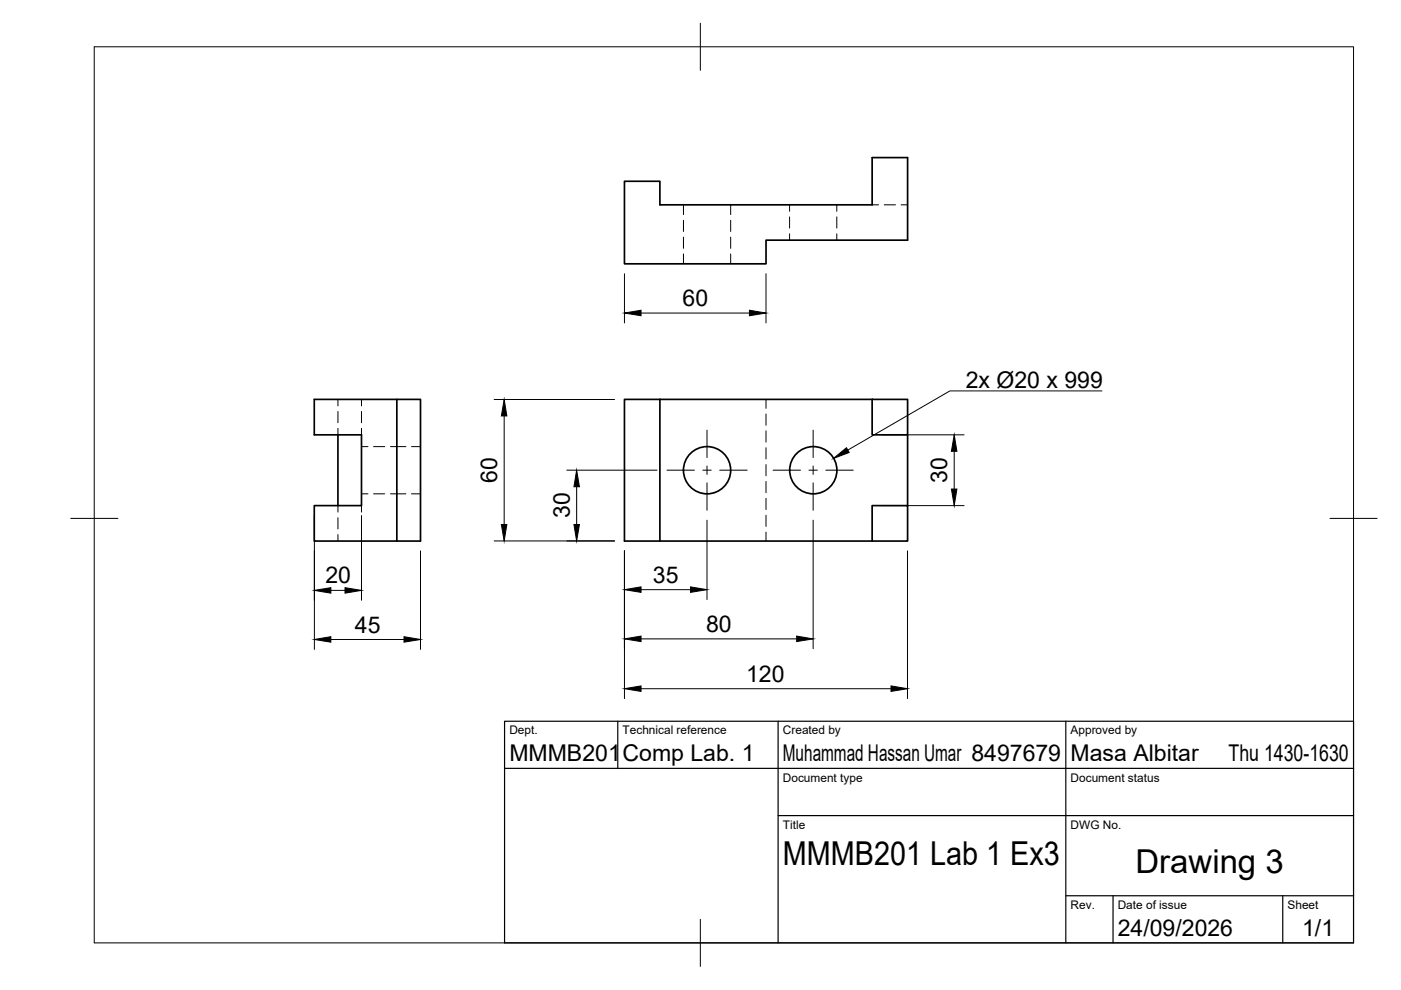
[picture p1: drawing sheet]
<svg xmlns="http://www.w3.org/2000/svg" width="297mm" height="210mm" viewBox="0 0 297 210" stroke-linecap="round" stroke-linejoin="round" font-family="sans-serif">
<!-- layer: Visible -->
<g fill="none" stroke="#000" stroke-width=".36">
<path d="M132.4 38.4h7.5v5h45v-10h7.5v17.5h-30v5h-30zM66.6 84.7h17.5v30h-17.5v-7.5h10v-15h-10zM71.6 92.2v15M84.1 84.7h5.1v30h-5.1M132.4 84.7h7.5v30h-7.5zM139.9 84.7h45M184.9 84.7h7.5v7.5h-7.5zM192.4 92.2v15M139.9 114.7h45M184.9 107.2h7.5v7.5h-7.5z"/>
<circle cx="149.9" cy="99.7" r="5"/>
<circle cx="172.4" cy="99.7" r="5"/>
</g>
<!-- layer: Hidden -->
<g fill="none" stroke="#000" stroke-width=".21">
<path d="M144.9 43.4v2.1M144.9 46.7v2.4M144.9 50.3v2.4M144.9 53.8v2.1M154.9 43.4v2.1M154.9 46.7v2.4M154.9 50.3v2.4M154.9 53.8v2.1M167.4 43.4v1.4M167.4 46v2.4M167.4 49.6v1.3M177.4 43.4v1.4"/>
<path d="M177.4 46v2.4M177.4 49.6v1.3M184.9 43.4h1.4M187.5 43.4h2.4M191.1 43.4h1.3M71.6 84.7v1.4M71.6 87.2v2.4M71.6 90.8v1.4M76.6 84.7v1.4M76.6 87.2v2.4M76.6 90.8v1.4M76.6 94.7h1.4"/>
<path d="M79.2 94.7h2.4M82.8 94.7h3.3M87.2 94.7h2M162.4 84.7v1.9M162.4 87.8v2.4M162.4 91.3v2.4M162.4 94.9v2.4M162.4 98.5v2.4M71.6 107.2v1.4M71.6 109.8v2.4M71.6 113.3v1.4M76.6 107.2v1.4"/>
<path d="M76.6 109.8v2.4M76.6 113.3v1.4M76.6 104.7h1.4M79.2 104.7h2.4M82.8 104.7h3.3M87.2 104.7h2M162.4 102.1v2.4M162.4 105.7v2.3M162.4 109.2v2.4M162.4 112.8v1.9"/>
</g>
<!-- layer: BORDER -->
<path d="M20 9.9h267v190h-267zM148.5 4.9v10M15 109.9h10M282 109.9h10M148.5 194.9v10" fill="none" stroke="#000" stroke-width=".21"/>
<!-- layer: TITLEBLOCK -->
<path d="M107 152.9h180v47h-180zM131 152.9v10M165 152.9v47M226 152.9v47M107 162.9h180M165 172.9h122M226 189.9h61M236 189.9v10M272 189.9v10" fill="none" stroke="#000" stroke-width=".25"/>
<!-- layer: Smart Centers -->
<path d="M141.4 99.7h5.8M149 99.7h1.8M149.9 91.2v5.8M149.9 98.8v1.8M152.6 99.7h5.8M163.9 99.7h5.8M171.5 99.7h1.8M172.4 91.2v5.8M172.4 98.8v1.8M175.1 99.7h5.8M149.9 102.4v5.8M172.4 102.4v5.8" fill="none" stroke="#000" stroke-width=".21"/>
<!-- layer: FD_Dimensions -->
<g fill="none" stroke="#000" stroke-width=".21">
<path d="M132.4 58v10.5M162.4 58v10.5M135.9 66.4h23M104.8 84.7h25.5M106.9 88.2v23M120.2 99.7h19.1M187 92.2h17.4M202.3 95.7v8M66.7 109.3v28.4M76.6 109.3v18M89.2 116.8v20.9M104.8 114.7h25.5"/>
<path d="M122.3 103.2v8M132.4 116.8v31.3M149.9 110.3v16.8M172.4 110.3v27.3M187 107.2h17.4M192.4 116.8v31.3M70.1 135.6h15.6M70.1 125.2h3.1M135.9 135.5h33M135.9 125h10.5M135.9 146h53"/>
</g>
<g fill="#000" stroke="#000" stroke-width=".21">
<path d="M132.4 66.4l3.5-.6v1.1zM158.9 65.8l3.5 .6-3.5 .5zM106.9 84.7l.6 3.5h-1.2zM202.3 92.2l.6 3.5h-1.2zM106.3 111.2h1.2l-.6 3.5zM121.7 111.2h1.2l-.6 3.5zM122.3 99.7l.6 3.5h-1.2zM201.7 103.7h1.2l-.6 3.5zM66.7 135.6l3.4-.6v1.2zM66.7 125.2l3.4-.6v1.2zM73.2 124.6l3.4 .6-3.4 .6zM85.7 135l3.5 .6-3.5 .6z"/>
<path d="M132.4 135.5l3.5-.6v1.1zM132.4 125l3.5-.6v1.2zM146.4 124.4l3.5 .6-3.5 .6zM168.9 134.9l3.5 .6-3.5 .5zM132.4 146l3.5-.6v1.2zM188.9 145.4l3.5 .6-3.5 .6z"/>
</g>
<!-- layer: Hole Notes -->
<path d="M176.7 97.2l2.8-2.3 .5 1z" fill="#000" stroke="#000" stroke-width=".21"/>
<path d="M233.6 82.9h-32.2l-21.7 12.5" fill="none" stroke="#000" stroke-width=".21"/>
<g font-size="7">
<text x="166" y="183.4">MMMB201 Lab 1 Ex3</text>
<text x="240.7" y="185.2">Drawing 3</text>
</g>
<g font-size="4.9">
<text x="144.7" y="64.9">60</text>
<text x="204.8" y="82.2">2x Ø20 x 999</text>
<text x="105.4" y="102.4" transform="rotate(-90 105.4 102.4)">60</text>
<text x="200.9" y="102.4" transform="rotate(-90 200.9 102.4)">30</text>
<text x="120.8" y="109.9" transform="rotate(-90 120.8 109.9)">30</text>
<text x="69" y="123.7">20</text>
<text x="138.4" y="123.6">35</text>
<text x="75.2" y="134.1">45</text>
<text x="149.7" y="134">80</text>
<text x="158.2" y="144.6">120</text>
<text x="108" y="161.4">MMMB201</text>
<text x="132" y="161.4">Comp Lab. 1</text>
<text x="166" y="161.4">Muhammad Hassan Umar 8497679</text>
<text x="227" y="161.4">Masa Albitar</text>
<text x="260.5" y="161.4">Thu 1430-1630</text>
<text x="237" y="198.4">24/09/2026</text>
<text x="276.1" y="198.6">1/1</text>
</g>
<g font-size="2.5">
<text x="108" y="155.7">Dept.</text>
<text x="132" y="155.7">Technical reference</text>
<text x="166" y="155.7">Created by</text>
<text x="227" y="155.7">Approved by</text>
<text x="166" y="165.7">Document type</text>
<text x="227" y="165.7">Document status</text>
<text x="166" y="175.7">Title</text>
<text x="227" y="175.7">DWG No.</text>
<text x="227" y="192.7">Rev.</text>
<text x="237" y="192.7">Date of issue</text>
<text x="273" y="192.7">Sheet</text>
</g>
</svg>
